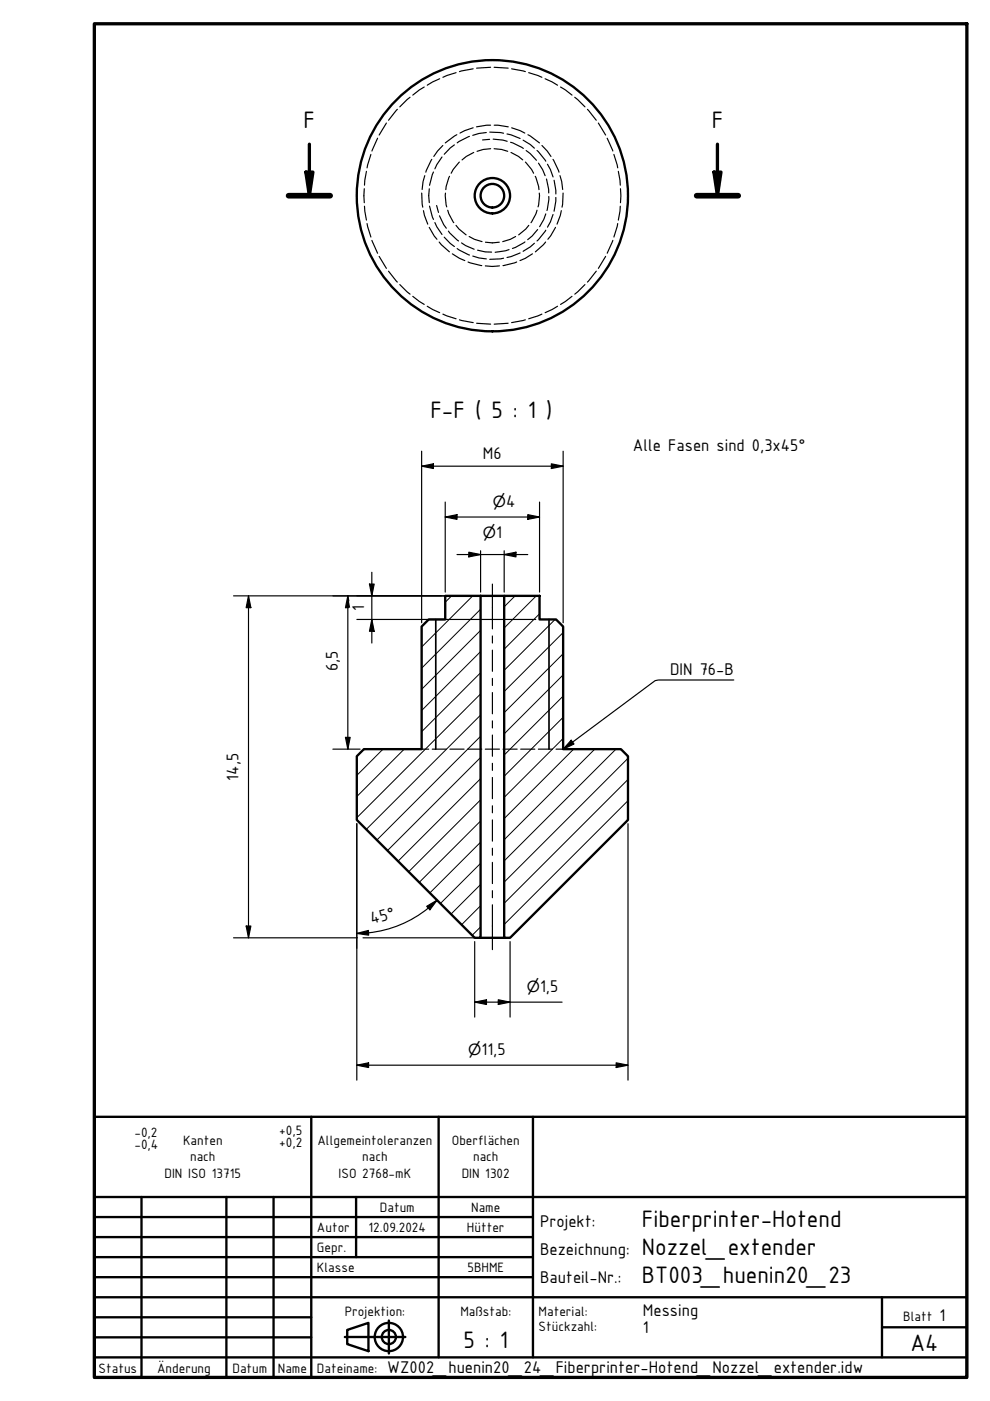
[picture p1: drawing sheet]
<svg xmlns="http://www.w3.org/2000/svg" width="210mm" height="297mm" viewBox="0 0 210 297" stroke-linecap="round" stroke-linejoin="round" font-family="sans-serif">
<!-- layer: Schraffur (DIN) -->
<g fill="none" stroke="#000" stroke-width=".21">
<path d="M95.7 126.3l-1.3 1.4M100.2 126.3l-10.8 10.9M101.9 138.1l-12.5 12.5M101.9 133.7l-12.5 12.5M101.9 129.2l-12.5 12.5M109.2 126.3l-2.3 2.4M113.7 126.3l-6.8 6.8M114.4 130.1l-7.5 7.5M117.7 131.3l-10.8 10.8M119.4 138.6l-12.5 12.5M119.4 134.1l-12.5 12.5M81.2 158.8l-5.6 5.6"/>
<path d="M85.7 158.8l-10.1 10.1M101.9 156.1l-22 22M101.9 151.6l-24.2 24.2M101.9 147.1l-26.3 26.3M101.9 142.6l-12.5 12.5M119.4 156.6l-12.5 12.5M119.4 152.1l-12.5 12.5M119.4 147.6l-12.5 12.5M119.4 143.1l-12.5 12.5M121.6 158.8l-14.7 14.8M126.1 158.8l-19.2 19.2M130.6 158.8l-23.7 23.7"/>
<path d="M101.9 178.6l-10.8 10.7M101.9 174.1l-13 13M101.9 169.6l-15.3 15.2M101.9 165.1l-17.5 17.5M101.9 160.6l-19.7 19.7M133.1 165.3l-26.2 26.2M133.1 160.8l-26.2 26.2M133.1 169.8l-26.2 26.2M101.9 196.5l-1.8 1.8M101.9 192l-4 4.1M101.9 187.5l-6.3 6.3M101.9 183l-8.5 8.6"/>
</g>
<!-- layer: Verdeckte Kanten(DIN) -->
<g fill="none" stroke="#000" stroke-width=".25">
<path d="M89.9 18.4l-2.4 1.8M93.2 16.7l-2.6 1.4M96.7 15.4l-2.8 1M100.3 14.6l-2.9 .6M104 14.3l-2.9 .2M104.8 14.3l2.9 .2M108.5 14.6l2.9 .6M112.1 15.4l2.8 1M115.6 16.7l2.6 1.4M118.9 18.4l2.4 1.8M77.7 36.3l-.4 3M78.6 32.7l-.8 2.9"/>
<path d="M80.1 29.3l-1.2 2.7M81.9 26.1l-1.5 2.5M84.2 23.2l-1.8 2.3M86.9 20.6l-2.1 2.1M90.1 37.2l-.4 1.3-.2 1.7M91.6 33.8l-1.3 2.7M91.9 36.5l-.8 2.8M93.7 33.3l-1.1 1.6-.4 .9M93.9 30.9l-1.1 1.1-.8 1.2M95.3 37.4l-.7 2.1-.1 .7M96.3 30.7l-.8 .7-1.3 1.3M96.9 28.6l-2.5 1.7"/>
<path d="M97.4 34.4l-1.3 1.5-.4 .8M99.5 28.9l-2.6 1.4M100.3 27.1l-1.8 .6-1 .5M100.4 32.3l-1.6 .9-.8 .7M103.1 28.1l-1.5 .2-1.4 .4M103.8 29.5l-1.5 .2M103.8 28l3 .2M104 26.5l-3 .4M104 31.5l-1.6 .2-1.3 .4M104.6 29.5l2 .2 .9 .3M104.8 31.5l1.5 .2 1.3 .4M104.8 26.5l3 .4"/>
<path d="M107.5 28.4l2.8 1M108.3 30.2l2.7 1.3M108.3 32.3l1.7 .9 .8 .7M108.5 27.1l1.8 .6 1 .5M110.9 29.7l1.5 .9 .9 .8M111.4 34.4l1.3 1.5 .4 .8M111.6 31.9l.8 .7 1.3 1.4M111.9 28.6l2.5 1.7M113.5 37.4l.7 2.1 .1 .7M113.9 31.9l1.8 2.3M114.2 34.6l.9 1.4 .5 1.2M114.9 30.9l1.1 1.1 .8 1.2"/>
<path d="M115.9 37.9l.4 2.2v.8M116.1 34.8l.6 1.1 .6 1.6M117.2 33.8l1.3 2.7M117.5 38.2l.4 2.9M118.7 37.2l.4 1.3 .2 1.7M121.9 20.6l2.1 2.1M124.5 23.2l1.9 2.3M126.9 26.1l1.5 2.5M128.7 29.3l1.2 2.7M130.2 32.7l.8 2.9M131.1 36.3l.4 3M77.2 40v3"/>
<path d="M77.3 43.7l.4 3M77.8 47.4l.8 2.9M78.9 51l1.2 2.7M80.4 54.4l1.5 2.5M82.4 57.5l1.8 2.3M89.4 40.9l.2 3M89.8 44.7l.2 1 .7 1.8M91 48.2l1.6 2.5M91 40l-.1 1.5 .1 1.5M91.1 43.7l.8 2.8M92.2 47.2l.4 .9 1.1 1.6M92.6 43.6l.4 1.4"/>
<path d="M93.1 51.3l2.2 2.1M93.2 45.8l.9 1.8 .5 .8M94.2 50.3l1.3 1.3 .8 .7M94.5 40.9l.2 3M94.9 44.6l.3 .7 1 1.9M95.1 49l2.1 2.1M95.9 53.8l1.5 1 1.1 .5M96.7 47.8l.6 .8 1.5 1.2M96.9 52.7l2.6 1.4M97.9 51.5l.8 .6 1.8 .7M99.2 55.5l2.9 .8M99.5 50.1l1.1 .6 1.6 .5"/>
<path d="M100.2 54.3l1.4 .4 1.5 .2M101.3 53l1.6 .4 1.3 .1M102.9 56.4l1.5 .1 1.5-.1M102.9 51.4l1.5 .1 1.5-.1M106.8 54.7l-3 .3M107.9 52.9l-.7 .3-2.2 .3M109.3 50.1l-1.1 .6-1.6 .5M109.6 55.5l-3 .8M110.3 53.6l-2.8 1M111.3 51.3l-2.7 1.4M112.1 47.8l-.6 .8-1.5 1.2M112.9 53.8l-1.5 1-1.2 .5"/>
<path d="M113.3 51.6l-.9 .8-1.5 .9M113.9 44.6l-.3 .7-1 1.9M114 48.7l-1.2 1.3-.9 .8M114.3 40.9l-.2 3M115.7 51.3l-2.2 2.1M115.7 48.8l-1.8 2.3M115.7 45.3l-.4 1.2-.9 1.6M116.4 41.7l-.4 2.9M117.3 45.5l-.6 1.6-.6 1.1M117.8 48.2l-1.6 2.5M117.9 41.9l-.4 2.9M119 44.7l-.2 1-.7 1.8"/>
<path d="M119.4 40.9l-.2 3M126.4 57.5l-1.9 2.3M128.4 54.4l-1.5 2.5M129.9 51l-1.2 2.7M131 47.4l-.8 2.9M131.5 43.7l-.4 3M131.6 40v3M84.8 60.3l2.1 2.1M87.5 62.8l2.4 1.7M90.6 64.9l2.6 1.4M93.9 66.6l2.8 1M97.4 67.8l2.9 .6"/>
<path d="M101.1 68.5l2.9 .2M107.7 68.5l-2.9 .2M111.4 67.8l-2.9 .6M114.9 66.6l-2.8 1M118.2 64.9l-2.6 1.4M121.3 62.8l-2.4 1.7M124 60.3l-2.1 2.1M89.4 158.8h1.5M91.6 158.8h3M95.4 158.8h3M99.1 158.8h3M102.9 158.8h3"/>
<path d="M106.6 158.8h3M110.4 158.8h3M114.1 158.8h3M117.9 158.8h1.5"/>
</g>
<!-- layer: Sichtbare Kanten(DIN) -->
<g fill="none" stroke="#000" stroke-width=".5">
<path d="M94.4 126.3h7.5v72.5h-1.3l-25-25v-13.5l1.5-1.5h12.3v-26l1.5-1.5h3.5zM101.9 126.3h5M106.9 126.3h7.5v5h3.5l1.5 1.5v26h12.2l1.5 1.5v13.5l-25 25h-1.2zM101.9 198.8h5"/>
<circle cx="104.4" cy="41.5" r="2.5"/>
<circle cx="104.4" cy="41.5" r="3.7"/>
<circle cx="104.4" cy="41.5" r="28.8"/>
</g>
<!-- layer: Sichtbar schmal (DIN) -->
<path d="M92.4 131.3v27.5M116.4 131.3v27.5" fill="none" stroke="#000" stroke-width=".35"/>
<!-- layer: Schnittansichtslinien(DIN) -->
<path d="M61.2 41.5h8.8M147.7 41.5h8.8" fill="none" stroke="#000" stroke-width="1.2"/>
<path d="M64.8 36.5h1.5l-.7 5zM65.6 30.6v10.9M151.4 36.5h1.5l-.8 5zM152.1 30.6v10.9" fill="none" stroke="#000" stroke-width=".7"/>
<g fill="#000">
<path d="M64.8 36.5h1.5l-.7 5z" fill-rule="evenodd"/>
<path d="M151.4 36.5h1.5l-.8 5z" fill-rule="evenodd"/>
</g>
<!-- layer: Rahmen (DIN) -->
<path d="M20 5h185v287h-185z" fill="none" stroke="#000" stroke-width=".7"/>
<!-- layer: Titel (DIN) -->
<g fill="none" stroke="#000" stroke-width=".5">
<path d="M20 236.8h185v55.2h-185zM66 236.8v55.2M93 236.8v51M113 236.8v51M20 258h93M20 253.8h185M30 253.8v38.2M48 253.8v38.2M58 253.8v38.2M75.5 253.8v12.7M20 266.5h93M20 262.3h93"/>
<path d="M20 275h185M20 270.8h93M20 279.3h46M82.4 280v7M187 275v12.8M20 287.8h185M20 283.5h46M73.1 283.5h12.8M73.6 282l4.5-1.5v6l-4.5-1.5zM187 281.4h18"/>
<circle cx="82.4" cy="283.5" r="3"/>
<circle cx="82.4" cy="283.5" r="1.5"/>
</g>
<g fill="none" stroke="#000" stroke-width=".25">
<path d="M89.4 98.8l2.5-.5v1zM89.4 98.8h30M89.4 95.7v36.3M116.9 98.3l2.5 .5-2.5 .5zM119.4 95.7v36.3M94.4 109.6l2.5-.5v1zM94.4 109.6h20M94.4 106.4v19.1M96.9 117.6h15M99.4 117.1l2.5 .5-2.5 .5zM101.9 116.8v8.7M106.9 117.6l2.5-.5v1z"/>
<path d="M106.9 116.8v8.7M111.9 109.1l2.5 .5-2.5 .5zM114.4 106.4v19.1M49.5 126.3h54.8M52.7 126.3l.5 2.5h-1zM52.7 126.3v72.5M73.7 126.3v32.5M73.7 126.3l-.5 2.5h.7M73.7 126.3l.3 1.1M75.7 131.3h28.6M78.3 123.8h1l-.5 2.5zM78.8 131.3l.5 2.5h-1z"/>
<path d="M78.8 121.3v15M104.5 126.3h1.6M104.5 131.3h9.1M70.6 158.8h5.7M73.2 156.3h1l-.5 2.5zM75.6 174.6v54.4M133.1 174.6v54.4M49.5 198.8h26.3M52.2 196.3h1l-.5 2.5zM75.6 197.9l2.5-.6 .1 1zM77 198.8h24.1M90.5 192.2l2.2-1.3-1.6 2z"/>
<path d="M92.7 190.9a24.1 24.1 0 0 1-17.1 7M100.6 199.6v16M108.1 199.6v16M100.6 212.5l2.5-.5v1zM100.6 212.5h18.6M105.6 212l2.5 .5-2.5 .5zM75.6 225.8l2.5-.5v1zM75.6 225.8h57.5M130.6 225.3l2.5 .5-2.5 .5z"/>
</g>
<g fill="#000">
<path d="M89.4 98.8l2.5-.5v1z" fill-rule="evenodd"/>
<path d="M116.9 98.3l2.5 .5-2.5 .5z" fill-rule="evenodd"/>
<path d="M94.4 109.6l2.5-.5v1z" fill-rule="evenodd"/>
<path d="M99.4 117.1l2.5 .5-2.5 .5z" fill-rule="evenodd"/>
<path d="M106.9 117.6l2.5-.5v1z" fill-rule="evenodd"/>
<path d="M111.9 109.1l2.5 .5-2.5 .5z" fill-rule="evenodd"/>
<path d="M52.7 126.3l.5 2.5h-1z" fill-rule="evenodd"/>
<path d="M73.7 126.3l.5 2.5h-1z" fill-rule="evenodd"/>
<path d="M78.3 123.8h1l-.5 2.5z" fill-rule="evenodd"/>
<path d="M78.8 131.3l.5 2.5h-1z" fill-rule="evenodd"/>
<path d="M73.2 156.3h1l-.5 2.5z" fill-rule="evenodd"/>
<path d="M52.2 196.3h1l-.5 2.5z" fill-rule="evenodd"/>
<path d="M75.6 197.9l2.5-.6 .1 1z" fill-rule="evenodd"/>
<path d="M90.5 192.2l2.2-1.3-1.6 2z" fill-rule="evenodd"/>
<path d="M100.6 212.5l2.5-.5v1z" fill-rule="evenodd"/>
<path d="M105.6 212l2.5 .5-2.5 .5z" fill-rule="evenodd"/>
<path d="M75.6 225.8l2.5-.5v1z" fill-rule="evenodd"/>
<path d="M130.6 225.3l2.5 .5-2.5 .5z" fill-rule="evenodd"/>
</g>
<!-- layer: Mittellinie(DIN) -->
<g fill="none" stroke="#000" stroke-width=".25">
<path d="M104.4 123.8v9.5M104.4 134.8v1.5M104.4 137.8v4.5M104.4 143.8v1.5M104.4 146.8v4.5M104.4 152.8v1.5M104.4 155.8v4.5M104.4 161.8v1.5M104.4 164.8v4.5M104.4 170.8v1.5M104.4 173.8v4.5M104.4 179.8v1.5"/>
<path d="M104.4 182.8v4.5M104.4 188.8v1.5M104.4 191.8v9.5"/>
</g>
<!-- layer: Symbole(DIN) -->
<path d="M121.1 156.9l.6 .8-2.3 1.1zM155.6 144.2h-16l-.7 .1-19.5 14.5" fill="none" stroke="#000" stroke-width=".25"/>
<path d="M121.1 156.9l.6 .8-2.3 1.1z" fill-rule="evenodd" fill="#000"/>
<g font-size="5.4">
<text x="64.4" y="27.1">F</text>
<text x="150.9" y="27.1">F</text>
<text x="91.3" y="88.6">F-F ( 5 : 1 )</text>
<text x="136.1" y="260.2">Fiberprinter-Hotend</text>
<text x="136.1" y="266.2">Nozzel_extender</text>
<text x="136.1" y="272.1">BT003_huenin20_23</text>
<text x="98.3" y="285.8">5 : 1</text>
<text x="193" y="286.5">A4</text>
</g>
<g font-size="3.9">
<text x="134.2" y="95.6">Alle Fasen sind 0,3x45°</text>
<text x="102.4" y="97.2">M6</text>
<text x="107.3" y="107.4">4</text>
<text x="105.2" y="114.1">1</text>
<text x="77.2" y="129.5" transform="rotate(-90 77.2 129.5)">1</text>
<text x="71.6" y="142.3" transform="rotate(-90 71.6 142.3)">6,5</text>
<text x="142.1" y="143.1">DIN 76-B</text>
<text x="50.6" y="165.5" transform="rotate(-90 50.6 165.5)">14,5</text>
<text x="78.9" y="196" transform="rotate(-15 78.9 196)">45°</text>
<text x="114.5" y="210.2">1,5</text>
<text x="102.1" y="223.6">11,5</text>
<text x="114.5" y="260.2">Projekt:</text>
<text x="114.5" y="266.2">Bezeichnung:</text>
<text x="114.5" y="272.1">Bauteil-Nr.:</text>
<text x="136.3" y="278.9">Messing</text>
<text x="199.2" y="280.1">1</text>
<text x="136.3" y="282.5">1</text>
<text x="82.1" y="291">WZ002_huenin20_24_Fiberprinter-Hotend_Nozzel_extender.idw</text>
</g>
<g font-size="3.3">
<text x="104.5" y="107.4">⌀</text>
<text x="102.4" y="114.1">⌀</text>
<text x="111.7" y="210.2">⌀</text>
<text x="99.3" y="223.6">⌀</text>
</g>
<g font-size="3.1">
<text x="28.5" y="241.1">-0,2</text>
<text x="28.5" y="243.6">-0,4</text>
<text x="38.8" y="242.8">Kanten</text>
<text x="59.2" y="240.6">+0,5</text>
<text x="59.2" y="243.1">+0,2</text>
<text x="67.3" y="242.8">Allgemeintoleranzen</text>
<text x="95.8" y="242.8">Oberflächen</text>
<text x="34.9" y="249.8">DIN ISO 13715</text>
<text x="40.3" y="246.1">nach</text>
<text x="71.8" y="249.8">ISO 2768-mK</text>
<text x="76.8" y="246.1">nach</text>
<text x="97.9" y="249.8">DIN 1302</text>
<text x="100.3" y="246.1">nach</text>
<text x="80.5" y="257">Datum</text>
<text x="99.9" y="257">Name</text>
<text x="67.2" y="261.3">Autor</text>
<text x="78.2" y="261.3">12.09.2024</text>
<text x="99" y="261.3">Hütter</text>
<text x="67.2" y="265.5">Gepr.</text>
<text x="67.2" y="269.8">Klasse</text>
<text x="99.1" y="269.8">5BHME</text>
<text x="73.1" y="279">Projektion:</text>
<text x="97.6" y="279">Maßstab:</text>
<text x="114.2" y="279">Material:</text>
<text x="191.5" y="280.1">Blatt</text>
<text x="114.2" y="282.3">Stückzahl:</text>
<text x="20.9" y="291">Status</text>
<text x="33.3" y="291">Änderung</text>
<text x="49.3" y="291">Datum</text>
<text x="58.9" y="291">Name</text>
<text x="67.2" y="291">Dateiname:</text>
</g>
</svg>
